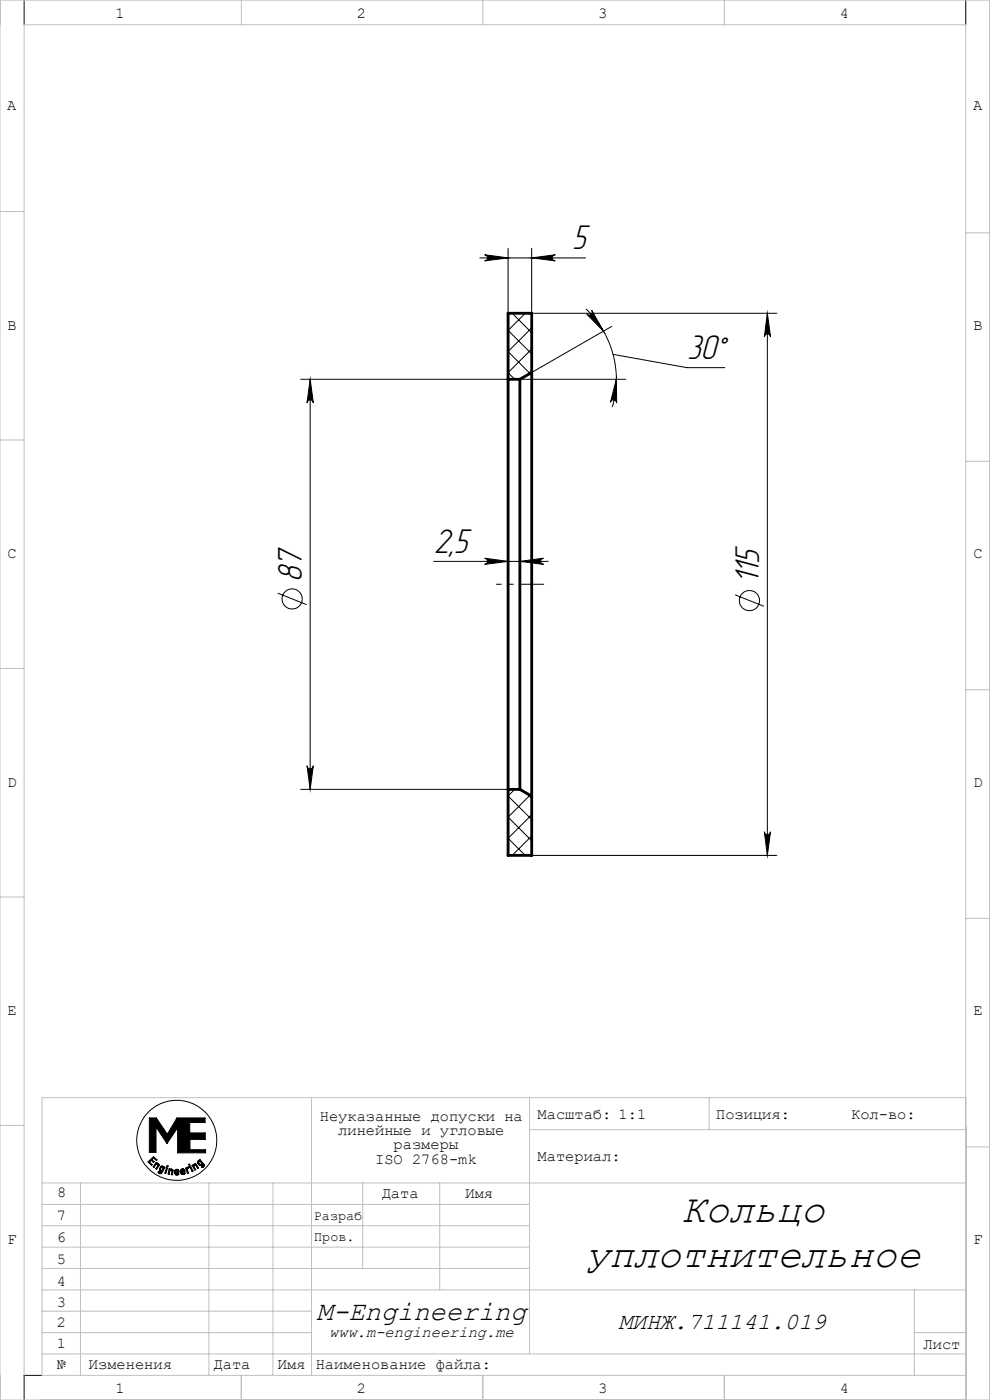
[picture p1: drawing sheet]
<svg xmlns="http://www.w3.org/2000/svg" width="210mm" height="297mm" viewBox="0 0 210 297" stroke-linecap="round" stroke-linejoin="round" font-family="sans-serif">
<g fill="none" stroke="#000" stroke-width=".21">
<path d="M5.1 0v5.3M204.9 0v5.3M101.8 54.7h22.4M102.8 54l5 .7-5 .6a.65 .65 0 0 0 .6-.6 .65 .65 0 0 0-.6-.7zM107.8 52.7v13.8M112.8 54.7l5-.7a.65 .65 0 0 0-.6 .7 .65 .65 0 0 0 .6 .6zM112.8 52.7v13.8h52M108.7 66.5l4.1 4.1M111.4 66.5l-3.6 3.6 5 5M112.8 69.6l-5 5 4.6 4.6M112.8 74l-5 5.1 1.4 1.4M112.8 78.6l-1.1 1.1"/>
<path d="M124.3 65.5a20.5 20.5 0 0 1 5.6 20.9M124.5 66.6a.67 .67 0 0 0 .9 .1 .67 .67 0 0 0 .1-.9l2.5 4.4zM129.8 69.2l-17 9.8M130 75.2l15.7 2.8h8M162.8 66.5l.6 5a.65 .65 0 0 0-.6-.7 .65 .65 0 0 0-.7 .7zM162.8 66.5v115M63.8 80.5h44M65.8 80.5v87M65.8 80.5l.7 5a.67 .67 0 0 0-.7-.7 .67 .67 0 0 0-.7 .7zM110.3 80.5h22.5M130.7 80.5l.1 5a.66 .66 0 0 0-.6-.7 .66 .66 0 0 0-.7 .5zM92 119.1h24.3"/>
<path d="M102.8 118.4l5 .7-5 .6a.65 .65 0 0 0 .6-.6 .65 .65 0 0 0-.6-.7zM110.3 119.1l5-.7a.65 .65 0 0 0-.7 .7 .65 .65 0 0 0 .7 .6zM58.9 125.8l6.1 2.5M155.9 126.2l6.1 2.4M63.8 167.5h44M65.1 162.5a.67 .67 0 0 0 .7 .6 .67 .67 0 0 0 .7-.6l-.7 5zM109.2 167.5l-1.4 1.4 5 4.9M111.7 168.3l1.1 1.1M112.4 168.7l-4.6 4.7 5 5M112.8 172.9l-5 4.9 3.6 3.7M112.8 177.3l-4.1 4.2M162.1 176.5a.65 .65 0 0 0 .7 .6 .65 .65 0 0 0 .6-.6l-.6 5z"/>
<path d="M112.8 181.5h52M31.7 237.2h1.5l2.3 3.4 2-3.4h6v.9h-3.2v2.2h3.2v1.4h-3.2v2.2h3.3v.7h-5.9v-5.3l-2.3 3.3-2.3-3.5v5.4h-1.4zM31.4 246.5l1.2-1.1 .7 .7-.1 .1-.6-.5-.4 .3 .5 .4-.1 .2-.5-.4-.4 .3 .6 .6-.2 .1zM33.1 246.6l.2 .1-.1 .1h.3l.3 .3-.6 .9-.1-.1 .4-.6-.2-.3h-.2l-.4 .6-.2-.1zM34.1 247.5l.3-.1 .6 .2-.7 1.3-.4 .1-.4-.4h.3l.2 .2 .3-.2-.5-.2v-.5zM34.2 247.7l.2-.1a.36 .36 0 0 1 .1 .5 .36 .36 0 0 1-.5 .1zM35.3 247.8h.2l-.3 1.2-.2-.1zM35.5 247.3h.2l-.1 .2h-.2zM35.9 247.9l.2 .2 .2-.1 .4 .1-.1 1.1h-.3l.2-.8-.3-.2-.1 .1-.2 .8h-.2zM37.2 248.1a.5 .5 0 0 1 .6 .1 .5 .5 0 0 1 .2 .5h-.8l.2 .3h.4l.2 .1-.7 .2-.3-.5v-.4zM37.3 248.4l.3-.1 .1 .3h-.4zM38.4 248.1a.51 .51 0 0 1 .6-.1 .51 .51 0 0 1 .2 .5l-.7 .2 .2 .2 .4-.1 .2 .1-.2 .2h-.5a.82 .82 0 0 1-.2-1z"/>
<path d="M38.6 248.2h.3v.2l-.4 .1zM39.4 247.8h.2l.3-.2h.2l-.4 .4 .3 .8-.2 .1zM40 247l.2-.1 .1 .3h-.2zM40.3 247.5l.1-.1 .6 1.1-.3 .1zM40.7 247.3h.3l.1-.3 .4-.1 .6 .9-.2 .1-.4-.7h-.3l-.1 .2 .4 .7-.2 .1zM42.1 246.2l.3-.2 .9 1.1v.4l-.5 .2 .3-.5-.1-.3-.4 .4-.3-.1-.4-.5zM42.1 246.5a.35 .35 0 0 1 .5 0 .35 .35 0 0 1 0 .5h-.2zM8.9 291.8h-3.8v5.2"/>
<circle cx="62" cy="127.1" r="2.14"/>
<circle cx="159" cy="127.4" r="2.14"/>
<circle cx="37.5" cy="241.9" r="8.5"/>
</g>
<g fill="none" stroke="#c0c0c0" stroke-width=".21">
<path d="M0 0h210v297h-210zM51.2 0v5.3M102.4 0v5.3M153.6 0v5.3M0 44.9h5.1M204.9 49.4h5.1M0 93.3h5.1M204.9 97.9h5.1M0 141.8h5.1M204.9 146.3h5.1M0 190.3h5.1M204.9 194.8h5.1"/>
<path d="M0 238.8h5.1M66.1 232.9v58.9M112.3 232.9v54.3M112.3 239.6h92.6M150.4 232.9v6.7M204.9 232.9h-196v58.9h196M8.9 255.5h103.4M8.9 251h196M17.1 251v40.8M44.3 251v40.8M57.9 251v40.8M76.9 251v18.1"/>
<path d="M93.3 251v22.6M204.9 243.3h5.1M8.9 278.2h57.2M8.9 273.6h196M8.9 269.1h103.4M8.9 264.6h103.4M8.9 260h103.4M194 273.6v18.2M5.1 291.8v-286.5h199.8v291.7M8.9 282.7h57.2M8.9 287.2h196M51.2 291.8v5.2"/>
<path d="M102.4 291.8v5.2M153.6 291.8v5.2M194 282.7h10.9"/>
</g>
<path d="M31.7 237.2v7.3h1.4v-5.4l2.3 3.5 2.3-3.3v5.3h5.9v-.7h-3.3v-2.2h3.2v-1.4h-3.2v-2.2h3.2v-.9h-6l-2 3.4-2.3-3.4zM31.4 246.5l1.2-1.1 .7 .7-.1 .1-.6-.5-.4 .3 .5 .4-.1 .2-.5-.4-.4 .3 .6 .6-.2 .1zM33.1 246.6l.2 .1-.1 .1h.3l.3 .3-.6 .9-.1-.1 .4-.6-.2-.3h-.2l-.4 .6-.2-.1zM34.2 247.7l-.2 .5a.36 .36 0 0 0 .6-.1 .36 .36 0 0 0-.2-.5zM34.1 247.5l.3-.1 .6 .2-.7 1.3-.4 .1-.4-.4h.3l.2 .2 .3-.2-.5-.2v-.5zM35.5 247.3h.2l-.1 .2h-.2zM35.3 247.8l-.3 1.1 .2 .1 .3-1.2zM35.9 247.9l.2 .2 .2-.1 .4 .1-.1 1.1h-.3l.2-.8-.3-.2-.1 .1-.2 .8h-.2zM37.2 248.1a.5 .5 0 0 1 .6 .1 .5 .5 0 0 1 .2 .5h-.8l.2 .3h.4l.2 .1a.5 .5 0 0 1-.6 .2 .5 .5 0 0 1-.4-.5v-.4zM37.3 248.4v.2h.4l-.1-.3zM38.4 248.1a.51 .51 0 0 1 .6-.1 .51 .51 0 0 1 .2 .5l-.7 .2v.1l.8 .1a.5 .5 0 0 1-.5 .3 .5 .5 0 0 1-.5-.4v-.4zM38.6 248.2l-.1 .3 .4-.1v-.2zM39.4 247.8l.4 1.1 .2-.1-.3-.8 .4-.4h-.2l-.3 .2zM40 247l.2-.1 .1 .3h-.2zM40.3 247.5l.4 1.1 .3-.1-.6-1.1zM40.7 247.3h.3l.1-.3 .4-.1 .6 .9-.2 .1-.4-.7h-.3l-.1 .2 .4 .7-.2 .1zM42.1 246.5l.3 .5h.2a.35 .35 0 0 0 0-.5 .35 .35 0 0 0-.5 0zM42.1 246.2l.3-.2 .9 1.1v.4l-.5 .2 .3-.5-.1-.3-.4 .4-.3-.1-.4-.5z" fill-rule="evenodd" fill="#000"/>
<path d="M115.3 123.9h-10" fill="none" stroke="#000" stroke-width=".21" stroke-dasharray="10.2 1.3 1.3 1.3" stroke-dashoffset="5"/>
<g fill="#000">
<path d="M102.8 54l5 .7-5 .6a.65 .65 0 0 0 .6-.6 .65 .65 0 0 0-.6-.7zM112.8 54.7l5-.7a.65 .65 0 0 0-.6 .7 .65 .65 0 0 0 .6 .6zM130.7 80.5l.1 5a.66 .66 0 0 0-.6-.7 .66 .66 0 0 0-.7 .5zM124.5 66.6a.67 .67 0 0 0 .9 .1 .67 .67 0 0 0 .1-.9l2.5 4.4z"/>
<path d="M162.8 66.5l.6 5a.65 .65 0 0 0-.6-.7 .65 .65 0 0 0-.7 .7zM162.1 176.5a.65 .65 0 0 0 .7 .6 .65 .65 0 0 0 .6-.6l-.6 5z"/>
<path d="M102.8 118.4l5 .7-5 .6a.65 .65 0 0 0 .6-.6 .65 .65 0 0 0-.6-.7zM110.3 119.1l5-.7a.65 .65 0 0 0-.7 .7 .65 .65 0 0 0 .7 .6z"/>
<path d="M65.1 162.5a.67 .67 0 0 0 .7 .6 .67 .67 0 0 0 .7-.6l-.7 5zM65.8 80.5l.7 5a.67 .67 0 0 0-.7-.7 .67 .67 0 0 0-.7 .7z"/>
</g>
<path d="M112.8 79v89.9M112.8 79v-12.5h-5v14M112.8 79l-2.5 1.5M107.8 80.5v87M107.8 80.5h2.5M110.3 80.5v87M107.8 167.5v14h5v-12.6M107.8 167.5h2.5M110.3 167.5l2.5 1.4" fill="none" stroke="#000" stroke-width=".6"/>
<g font-size="8.8">
<text x="144.5" y="259.2">Кольцо</text>
<text x="124.2" y="268.7">уплотнительное</text>
</g>
<g font-size="7.5">
<text x="121.4" y="52.9">5</text>
<text x="145.8" y="76.2">30°</text>
<text x="92" y="117.3">2,5</text>
<text x="64" y="123.5" transform="rotate(-90 64 123.5)">87</text>
<text x="161" y="123.9" transform="rotate(-90 161 123.9)">115</text>
</g>
<text font-size="5.9" x="67.1" y="280.1">M-Engineering</text>
<text font-size="5.1" x="131.2" y="282">МИНЖ.711141.019</text>
<text font-size="3.4" x="69.8" y="283.7">www.m-engineering.me</text>
<g font-size="3.3">
<text x="24.5" y="3.8">1</text>
<text x="75.7" y="3.8">2</text>
<text x="126.9" y="3.8">3</text>
<text x="178.1" y="3.8">4</text>
<text x="1.6" y="23.3">A</text>
<text x="206.4" y="23.3">A</text>
<text x="1.6" y="70">B</text>
<text x="206.5" y="70">B</text>
<text x="1.6" y="118.4">C</text>
<text x="206.5" y="118.4">C</text>
<text x="1.6" y="166.9">D</text>
<text x="206.5" y="166.9">D</text>
<text x="1.6" y="215.4">E</text>
<text x="206.5" y="215.4">E</text>
<text x="67.8" y="237.9">Неуказанные допуски на</text>
<text x="114" y="237.3">Масштаб: 1:1</text>
<text x="151.9" y="237.3">Позиция:</text>
<text x="180.5" y="237.3">Кол-во:</text>
<text x="71.7" y="240.9">линейные и угловые</text>
<text x="83.5" y="243.9">размеры</text>
<text x="79.6" y="246.9">ISO 2768-mk</text>
<text x="114" y="246.4">Материал:</text>
<text x="12.1" y="253.9">8</text>
<text x="81" y="254.1">Дата</text>
<text x="98.7" y="254.1">Имя</text>
<text x="1.6" y="263.9">F</text>
<text x="12.1" y="258.8">7</text>
<text x="12.1" y="263.5">6</text>
<text x="206.5" y="263.9">F</text>
<text x="12.1" y="268">5</text>
<text x="12.1" y="272.8">4</text>
<text x="12.1" y="277.3">3</text>
<text x="12.1" y="281.5">2</text>
<text x="12.1" y="285.9">1</text>
<text x="195.9" y="286.2">Лист</text>
<text x="12.1" y="290.4">№</text>
<text x="18.9" y="290.4">Изменения</text>
<text x="45.3" y="290.4">Дата</text>
<text x="58.9" y="290.4">Имя</text>
<text x="67" y="290.4">Наименование файла:</text>
<text x="24.5" y="295.6">1</text>
<text x="75.7" y="295.6">2</text>
<text x="126.9" y="295.6">3</text>
<text x="178.1" y="295.6">4</text>
</g>
<g font-size="2.9">
<text x="66.6" y="258.9">Разраб</text>
<text x="66.7" y="263.3">Пров.</text>
</g>
</svg>
